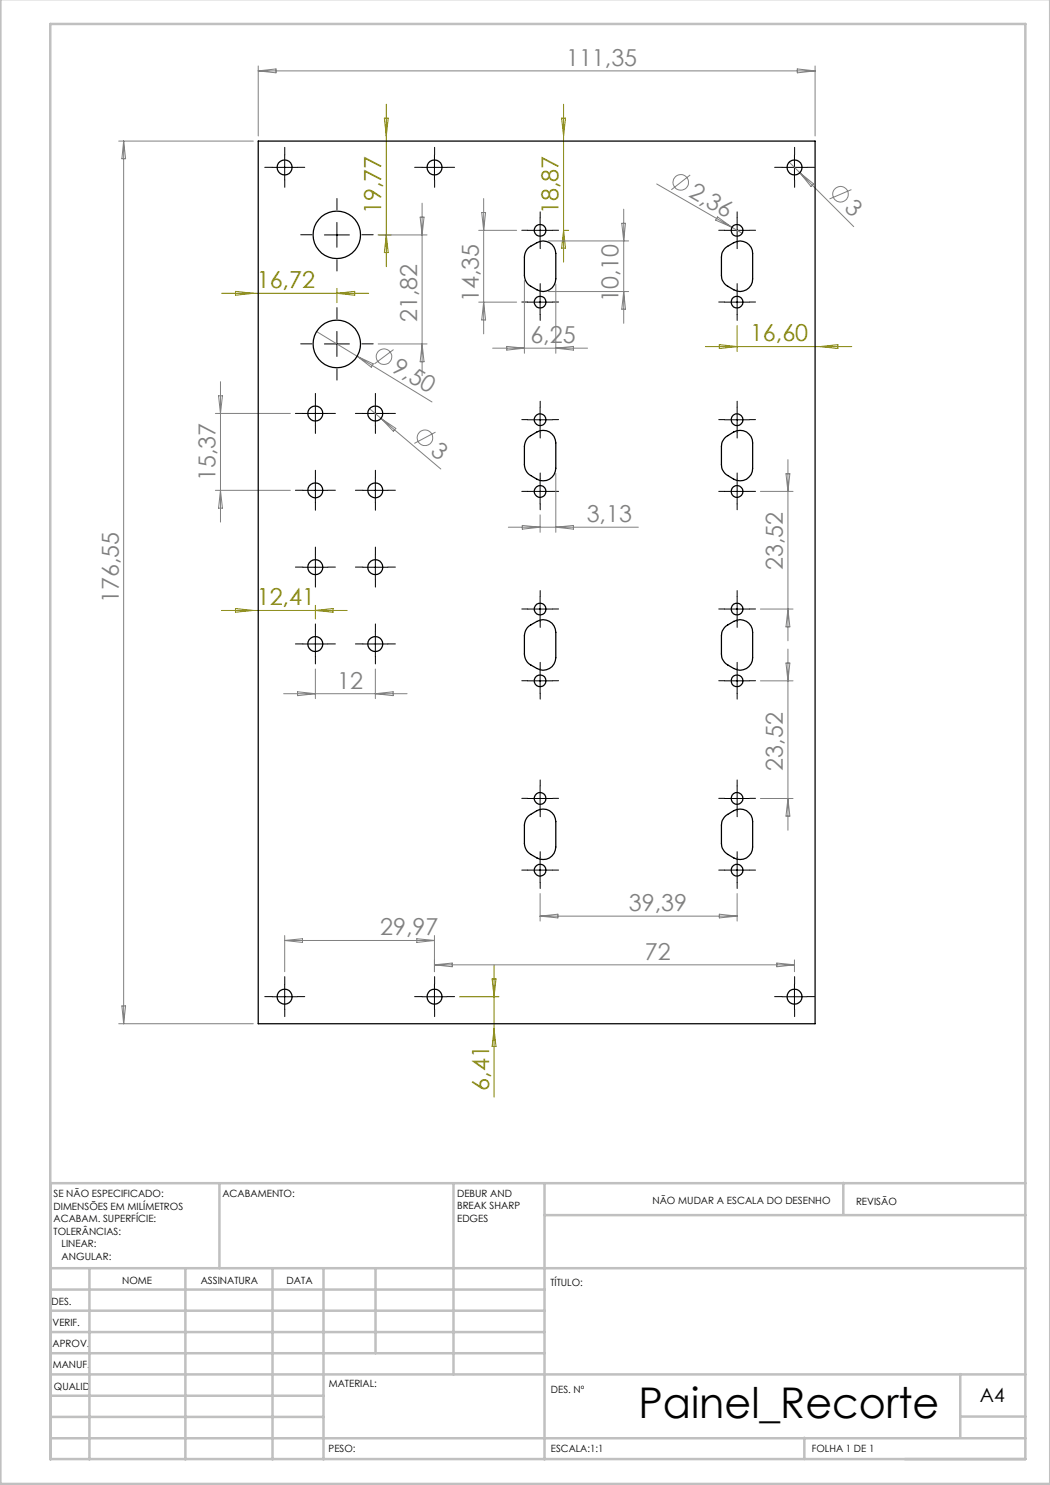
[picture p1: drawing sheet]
<svg xmlns="http://www.w3.org/2000/svg" width="210mm" height="297mm" viewBox="0 0 210 297" stroke-linecap="round" stroke-linejoin="round" font-family="sans-serif">
<g fill="none" stroke="#808080" stroke-width=".2">
<path d="M51.6 13.2v14M51.6 14.2h111.4M51.6 14.2l3.6-.4v.8zM159.5 13.8l3.5 .4-3.5 .4zM163 13.2v14M23.7 28.2h27M24.7 28.2v176.5M24.7 28.2l.4 3.5h-.7zM96.7 39.7v27.1M131.3 36.8l15.1 8.7M138 35l-3.7 3M157.8 32.4l12.9 12.9"/>
<path d="M159.9 34.5l2.8 2.3-.5 .5zM170.3 37.9l-4.4 1.9M75.6 47h9.8M84 43.4h.8l-.4 3.6zM84.4 40.6v34.5M95.7 46.1h7.6M96.3 42.5h.8l-.4 3.6zM104.9 56.1v14.6M109.6 48.2h16.1M109.6 58.3h16.1M111.2 56.8v13.9M124.4 44.7h.7l-.4 3.5z"/>
<path d="M124.7 41.8v22.9M124.7 58.3l.4 3.5h-.7zM143.5 43.4l2.9 2.1-3.3-1.5zM146.4 45.5l2 1.2M43.7 79.2h.8l-.4 3.5zM44.1 76.3v28.1M63.3 66.3l23.1 14.1M71.4 71.3l3.2 1.5-.3 .6zM75.6 68.8h9.8M78.7 69.9l-3.8 2.9M84.4 68.8l.4 3.6h-.8zM95.7 60.4h7.6"/>
<path d="M96.7 60.4l.4 3.6h-.8zM98.5 69.6h19M101.4 69.3l3.5 .3-3.5 .4zM111.2 69.6l3.5-.3v.7zM43.1 82.7h15M43.1 98.1h15M44.1 98.1l.4 3.5h-.8zM73.9 81.7l14.3 12.1M76.2 83.7l3 2-.5 .6zM87.1 86.4l-4.2 2.3M111.2 94.6v11.9M152.1 98.3h6.5"/>
<path d="M157.2 94.8h.8l-.4 3.5zM157.6 91.9v36.3M101.7 105.4h26M104.5 105.1l3.5 .3-3.5 .4zM108 103v3.5M111.2 105.4l3.5-.3v.7zM56.7 138.7h24.7M59.5 138.4l3.6 .3-3.6 .4zM63.1 133.8v5.9M75.1 133.8v5.9M75.1 138.7l3.5-.3v.7zM152.1 136.2h6.5"/>
<path d="M152.1 121.8h6.5M157.2 132.6h.8l-.4 3.6zM157.6 129.8v36.2M157.6 121.8l.4 3.6h-.8zM152.1 159.7h6.5M157.6 159.7l.4 3.5h-.8zM108 178.7v5.5M147.4 178.7v5.5M56.9 187.1v7.2M56.9 188.1h30M56.9 188.1l3.6-.4v.8zM83.4 187.7l3.5 .4-3.5 .4z"/>
<path d="M86.9 187.1v7.2M86.9 193h72M86.9 193l3.6-.4v.8zM108 183.2h39.4M108 183.2l3.6-.4v.8zM143.9 182.8l3.5 .4-3.5 .4zM155.4 192.6l3.5 .4-3.5 .4zM158.9 192v2.3M23.7 204.7h27M24.4 201.2h.7l-.4 3.5z"/>
<circle cx="136.2" cy="36.5" r="1.55"/>
<circle cx="168.1" cy="38.8" r="1.56"/>
<circle cx="76.8" cy="71.3" r="1.56"/>
<circle cx="85" cy="87.6" r="1.56"/>
</g>
<g fill="none" stroke="#000" stroke-width=".2" stroke-dasharray="15.2 1.3 1.3 1.3">
<path d="M54.5 33.5h-1.5M57 31v-1.5M57 36v1.5M59.5 33.5h1.5M84.4 33.5h-1.5M86.9 31v-1.5M86.9 36v1.5M89.4 33.5h1.5M156.4 33.5h-1.5M158.9 31v-1.5M158.9 36v1.5M161.4 33.5h1.5"/>
<path d="M62.4 47h-2.3M67.4 42v-2.3M67.4 52v2.2M72.4 47h2.2M105.5 46.1h-1.1M108 43.6v-1.2M108 48.6v1.1M108 57.9v-1.2M110.5 46.1h1.2M144.9 46.1h-1.2M147.4 57.9v-1.2M147.4 43.6v-1.2"/>
<path d="M147.4 48.6v1.1M149.9 46.1h1.2M62.4 68.8h-2.3M67.4 63.8v-2.3M67.4 73.8v2.2M72.4 68.8h2.2M105.5 60.4h-1.1M108 62.9v1.2M110.5 60.4h1.2M144.9 60.4h-1.2M147.4 62.9v1.2M149.9 60.4h1.2"/>
<path d="M60.6 98.1h-1.5M60.6 82.7h-1.5M63.1 95.6v-1.5M63.1 80.2v-1.5M63.1 85.2v1.5M65.6 98.1h1.5M65.6 82.7h1.5M72.6 82.7h-1.5M72.6 98.1h-1.5M75.1 80.2v-1.5M75.1 85.2v1.5M75.1 95.6v-1.5"/>
<path d="M77.6 82.7h1.5M77.6 98.1h1.5M105.5 83.9h-1.1M105.5 98.3h-1.1M108 81.4v-1.2M108 86.4v1.2M108 95.8v-1.2M110.5 83.9h1.2M110.5 98.3h1.2M144.9 83.9h-1.2M144.9 98.3h-1.2M147.4 81.4v-1.2"/>
<path d="M147.4 86.4v1.2M147.4 95.8v-1.2M149.9 83.9h1.2M149.9 98.3h1.2M60.6 113.4h-1.5M63.1 110.9v-1.5M63.1 115.9v1.5M63.1 100.6v1.5M65.6 113.4h1.5M72.6 113.4h-1.5M75.1 100.6v1.5M75.1 110.9v-1.5"/>
<path d="M75.1 115.9v1.5M77.6 113.4h1.5M108 119.3v-1.2M108 100.8v1.2M147.4 119.3v-1.2M147.4 100.8v1.2M60.6 128.8h-1.5M63.1 126.3v-1.5M63.1 131.3v1.5M65.6 128.8h1.5M72.6 128.8h-1.5M75.1 126.3v-1.5"/>
<path d="M75.1 131.3v1.5M77.6 128.8h1.5M105.5 136.1h-1.1M105.5 121.8h-1.1M108 133.6v-1.1M108 138.6v1.2M108 124.3v1.2M110.5 136.1h1.2M110.5 121.8h1.2M144.9 121.8h-1.2M144.9 136.1h-1.2M147.4 124.3v1.2"/>
<path d="M147.4 133.6v-1.1M147.4 138.6v1.2M149.9 121.8h1.2M149.9 136.1h1.2M105.5 159.7h-1.1M108 157.2v-1.2M110.5 159.7h1.2M144.9 159.7h-1.2M147.4 157.2v-1.2M149.9 159.7h1.2M105.5 174h-1.1M108 171.5v-1.2"/>
<path d="M108 176.5v1.2M108 162.2v1.1M110.5 174h1.2M144.9 174h-1.2M147.4 171.5v-1.2M147.4 176.5v1.2M147.4 162.2v1.1M149.9 174h1.2M54.5 199.3h-1.5M57 196.8v-1.5M59.5 199.3h1.5M84.4 199.3h-1.5"/>
<path d="M86.9 196.8v-1.5M89.4 199.3h1.5M156.4 199.3h-1.5M158.9 196.8v-1.5M161.4 199.3h1.5M57 201.8v1.5M86.9 201.8v1.5M158.9 201.8v1.5"/>
</g>
<g fill="none" stroke="#000" stroke-width=".2">
<path d="M54.4 33.5h5M56.9 31v5M84.4 33.5h5M86.9 31v5M156.4 33.5h5M158.9 31v5M64.9 47h5M67.4 44.5v5M105.5 46.1h5M108 43.6v5M108 57.9v5M144.9 46.1h5"/>
<path d="M147.4 43.6v5M147.4 57.9v5M64.9 68.8h5M67.4 66.3v5M105.5 60.4h5M144.9 60.4h5M60.6 98.1h4.9M60.6 82.7h4.9M63.1 80.2v5M63.1 95.6v5M72.6 98.1h5M72.6 82.7h5"/>
<path d="M75.1 80.2v5M75.1 95.6v5M105.5 84h5M105.5 98.3h5M108 81.5v4.9M108 95.8v5M144.9 84h5M144.9 98.3h5M147.4 81.5v4.9M147.4 95.8v5M60.6 113.4h4.9M63.1 110.9v5"/>
<path d="M72.6 113.4h5M75.1 110.9v5M108 119.3v5M147.4 119.3v5M60.6 128.8h4.9M63.1 126.3v5M72.6 128.8h5M75.1 126.3v5M105.5 121.8h5M105.5 136.2h5M108 133.7v5M144.9 121.8h5"/>
<path d="M144.9 136.2h5M147.4 133.7v5M105.5 159.7h5M108 157.2v5M144.9 159.7h5M147.4 157.2v5M105.5 174h5M108 171.6v4.9M144.9 174h5M147.4 171.6v4.9M54.4 199.4h5M56.9 196.8v5.1"/>
<path d="M84.4 199.4h5M86.9 196.8v5.1M156.4 199.4h5M158.9 196.8v5.1"/>
</g>
<g fill="none" stroke="#c0c0c0" stroke-width=".5">
<path d="M.1 -.1v296.9h209.9v-296.9M10.1 4.8h195v287h-195zM43.9 236.6v17M90.7 236.6v38.3M108.9 236.6v55.3M168.7 236.6v6.3M205.1 236.6h-195v55.3M10.1 253.6h195M10.1 257.9h98.8M17.9 253.6v38.3M37.1 253.6v38.3M54.5 253.6v38.3"/>
<path d="M64.7 253.6v38.3M75.1 253.6v17M108.9 243h96.2M10.1 270.6h98.8M10.1 266.4h98.8M10.1 262.1h98.8M10.1 279.1h54.6M10.1 274.9h195M192.1 274.8v12.7M10.1 287.7h195M10.1 283.4h54.6M160.9 287.5v4.3"/>
<path d="M192.1 283.3h13"/>
</g>
<g fill="none" stroke="#808000" stroke-width=".2">
<path d="M76.9 23.6h.7l-.3 3.6zM77.3 20.8v32.5M112.3 23.6h.8l-.4 3.6zM112.7 20.8v31.6M44.3 58.7h29.4M47.1 58.3l3.6 .4-3.6 .4zM67.4 57.7v2.8M67.4 58.7l3.5-.4v.8zM75.6 47h2.6M77.3 47l.3 3.5h-.7zM112.7 46.1h1M112.7 46.1l.4 3.5h-.8z"/>
<path d="M141.1 69.3h29.3M143.9 68.9l3.5 .4-3.5 .4zM147.4 65.1v5.2M164 69.3l3.6-.4v.8zM44.3 122.1h25.1M47.1 121.7l3.6 .4-3.6 .3zM63.1 121.1v2.7M63.1 122.1l3.5-.4v.7zM91.9 199.4h7.9M98.4 195.8h.8l-.4 3.6zM98.8 193v26.4M98.8 205.8l.4 3.5h-.8z"/>
</g>
<g fill="none" stroke="#000" stroke-width=".25">
<path d="M51.6 28.2h111.4v176.5h-111.4zM105.6 49.6l.3-.2a3.5 3.5 0 0 1 4-.9 2.57 2.57 0 0 1 1.3 2.2v5.1a2.52 2.52 0 0 1-3.8 2.2 4.7 4.7 0 0 1-2-1.4l-.5-1.2v-4l.2-1zM145 49.6l.3-.2a3.3 3.3 0 0 1 4.5-.5l.4 .6 .3 1.2v5.1a2.5 2.5 0 0 1-3.7 2.2l-1.2-.7a2.57 2.57 0 0 1-1.3-2.2l.1-4.3zM105.6 87.5l.3-.2a3.5 3.5 0 0 1 4-.9 2.57 2.57 0 0 1 1.3 2.2v5.1a2.52 2.52 0 0 1-3.8 2.1l-1.2-.7a2.57 2.57 0 0 1-1.3-2.1v-4l.2-.7zM145 87.5l.3-.2a3.2 3.2 0 0 1 4.5-.5l.4 .5 .3 1.3v5.1a2.5 2.5 0 0 1-3.7 2.1l-1.2-.7a2.57 2.57 0 0 1-1.3-2.1l.1-4.4zM105.6 125.4l.3-.2a3.5 3.5 0 0 1 4-.9 2.57 2.57 0 0 1 1.3 2.2v5a2.52 2.52 0 0 1-3.8 2.2 4.7 4.7 0 0 1-2-1.3l-.5-1.2v-4l.2-1zM145 125.4l.3-.2a3.3 3.3 0 0 1 4.5-.5l.7 1.1v5.7a2.5 2.5 0 0 1-3.7 2.2l-1.2-.7a2.57 2.57 0 0 1-1.3-2.2l.1-4.3zM105.6 163.3l.3-.2a3.5 3.5 0 0 1 4-1 2.57 2.57 0 0 1 1.3 2.2v5.1a2.52 2.52 0 0 1-3.8 2.2l-1.2-.7a2.7 2.7 0 0 1-1.3-2.2v-4l.2-.6zM145 163.3l.3-.2a3.2 3.2 0 0 1 4.5-.5l.4 .5 .3 1.2v5.1a2.5 2.5 0 0 1-3.7 2.2l-1.2-.7a2.7 2.7 0 0 1-1.3-2.2l.1-4.3z"/>
<circle cx="56.9" cy="33.5" r="1.5"/>
<circle cx="86.9" cy="33.5" r="1.51"/>
<circle cx="158.9" cy="33.5" r="1.51"/>
<circle cx="67.4" cy="47" r="4.7"/>
<circle cx="108" cy="46.1" r="1.17"/>
<circle cx="147.4" cy="46.1" r="1.19"/>
<circle cx="67.3" cy="68.8" r="4.8"/>
<circle cx="108" cy="60.4" r="1.17"/>
<circle cx="147.4" cy="60.4" r="1.19"/>
<circle cx="63.1" cy="82.7" r="1.5"/>
<circle cx="63.1" cy="98.1" r="1.49"/>
<circle cx="75.1" cy="82.7" r="1.5"/>
<circle cx="75.1" cy="98.1" r="1.48"/>
<circle cx="108" cy="98.3" r="1.17"/>
<circle cx="108" cy="83.9" r="1.17"/>
<circle cx="147.4" cy="98.3" r="1.19"/>
<circle cx="147.4" cy="83.9" r="1.19"/>
<circle cx="63.1" cy="113.4" r="1.5"/>
<circle cx="75.1" cy="113.4" r="1.5"/>
<circle cx="63.1" cy="128.8" r="1.5"/>
<circle cx="75.1" cy="128.8" r="1.5"/>
<circle cx="108" cy="136.2" r="1.17"/>
<circle cx="108" cy="121.8" r="1.17"/>
<circle cx="147.4" cy="136.2" r="1.19"/>
<circle cx="147.4" cy="121.8" r="1.19"/>
<circle cx="108" cy="159.7" r="1.17"/>
<circle cx="147.4" cy="159.7" r="1.19"/>
<circle cx="108" cy="174" r="1.17"/>
<circle cx="147.4" cy="174" r="1.19"/>
<circle cx="56.9" cy="199.3" r="1.5"/>
<circle cx="86.9" cy="199.3" r="1.51"/>
<circle cx="158.9" cy="199.3" r="1.51"/>
</g>
<text font-size="8.5" x="127.7" y="283.5">Painel_Recorte</text>
<g font-size="4.7" fill="#808080">
<text x="113.2" y="13.1">111,35</text>
<text x="137.5" y="39.2" transform="rotate(30 137.5 39.2)">2,36</text>
<text x="168.7" y="41.9" transform="rotate(45 168.7 41.9)">3</text>
<text x="83.4" y="64.5" transform="rotate(-90 83.4 64.5)">21,82</text>
<text x="95.7" y="60.4" transform="rotate(-90 95.7 60.4)">14,35</text>
<text x="123.7" y="60.4" transform="rotate(-90 123.7 60.4)">10,10</text>
<text x="106.1" y="68.6">6,25</text>
<text x="78.1" y="74.1" transform="rotate(31 78.1 74.1)">9,50</text>
<text x="85.9" y="90.5" transform="rotate(40 85.9 90.5)">3</text>
<text x="43.1" y="96.2" transform="rotate(-90 43.1 96.2)">15,37</text>
<text x="117.3" y="104.4">3,13</text>
<text x="156.6" y="114" transform="rotate(-90 156.6 114)">23,52</text>
<text x="23.7" y="120.7" transform="rotate(-90 23.7 120.7)">176,55</text>
<text x="67.4" y="137.7">12</text>
<text x="156.6" y="154.1" transform="rotate(-90 156.6 154.1)">23,52</text>
<text x="125.8" y="182.2">39,39</text>
<text x="76.1" y="187.1">29,97</text>
<text x="129" y="192">72</text>
</g>
<g font-size="4.7" fill="#808000">
<text x="76.3" y="42.8" transform="rotate(-90 76.3 42.8)">19,77</text>
<text x="111.7" y="42.8" transform="rotate(-90 111.7 42.8)">18,87</text>
<text x="51.4" y="57.6">16,72</text>
<text x="150" y="68.3">16,60</text>
<text x="51.4" y="121">12,41</text>
<text x="97.8" y="218.1" transform="rotate(-90 97.8 218.1)">6,41</text>
</g>
<text font-size="3.9" x="196" y="280.4">A4</text>
<g font-size="2">
<text x="10.7" y="239.5">SE NÃO ESPECIFICADO:</text>
<text x="44.5" y="239.5">ACABAMENTO:</text>
<text x="91.4" y="239.4">DEBUR AND</text>
<text x="10.7" y="242">DIMENSÕES EM MILÍMETROS</text>
<text x="10.7" y="244.5">ACABAM. SUPERFÍCIE:</text>
<text x="91.4" y="241.9">BREAK SHARP</text>
<text x="91.4" y="244.4">EDGES</text>
<text x="130.5" y="240.8">NÃO MUDAR A ESCALA DO DESENHO</text>
<text x="171.2" y="241">REVISÃO</text>
<text x="10.7" y="247">TOLERÂNCIAS:</text>
<text x="12.3" y="249.5">LINEAR:</text>
<text x="12.3" y="252">ANGULAR:</text>
<text x="24.4" y="256.9">NOME</text>
<text x="40.1" y="256.8">ASSINATURA</text>
<text x="57.3" y="256.8">DATA</text>
<text x="110.1" y="257.1">TÍTULO:</text>
<text x="10.3" y="260.9">DES.</text>
<text x="10.5" y="269.3">APROV.</text>
<text x="10.5" y="265.2">VERIF.</text>
<text x="10.6" y="273.6">MANUF.</text>
<text x="10.8" y="278">QUALID</text>
<text x="65.8" y="277.4">MATERIAL:</text>
<text x="110.2" y="278.5">DES. Nº</text>
<text x="65.7" y="290.4">PESO:</text>
<text x="110.2" y="290.5">ESCALA:1:1</text>
<text x="162.4" y="290.4">FOLHA 1 DE 1</text>
</g>
</svg>
